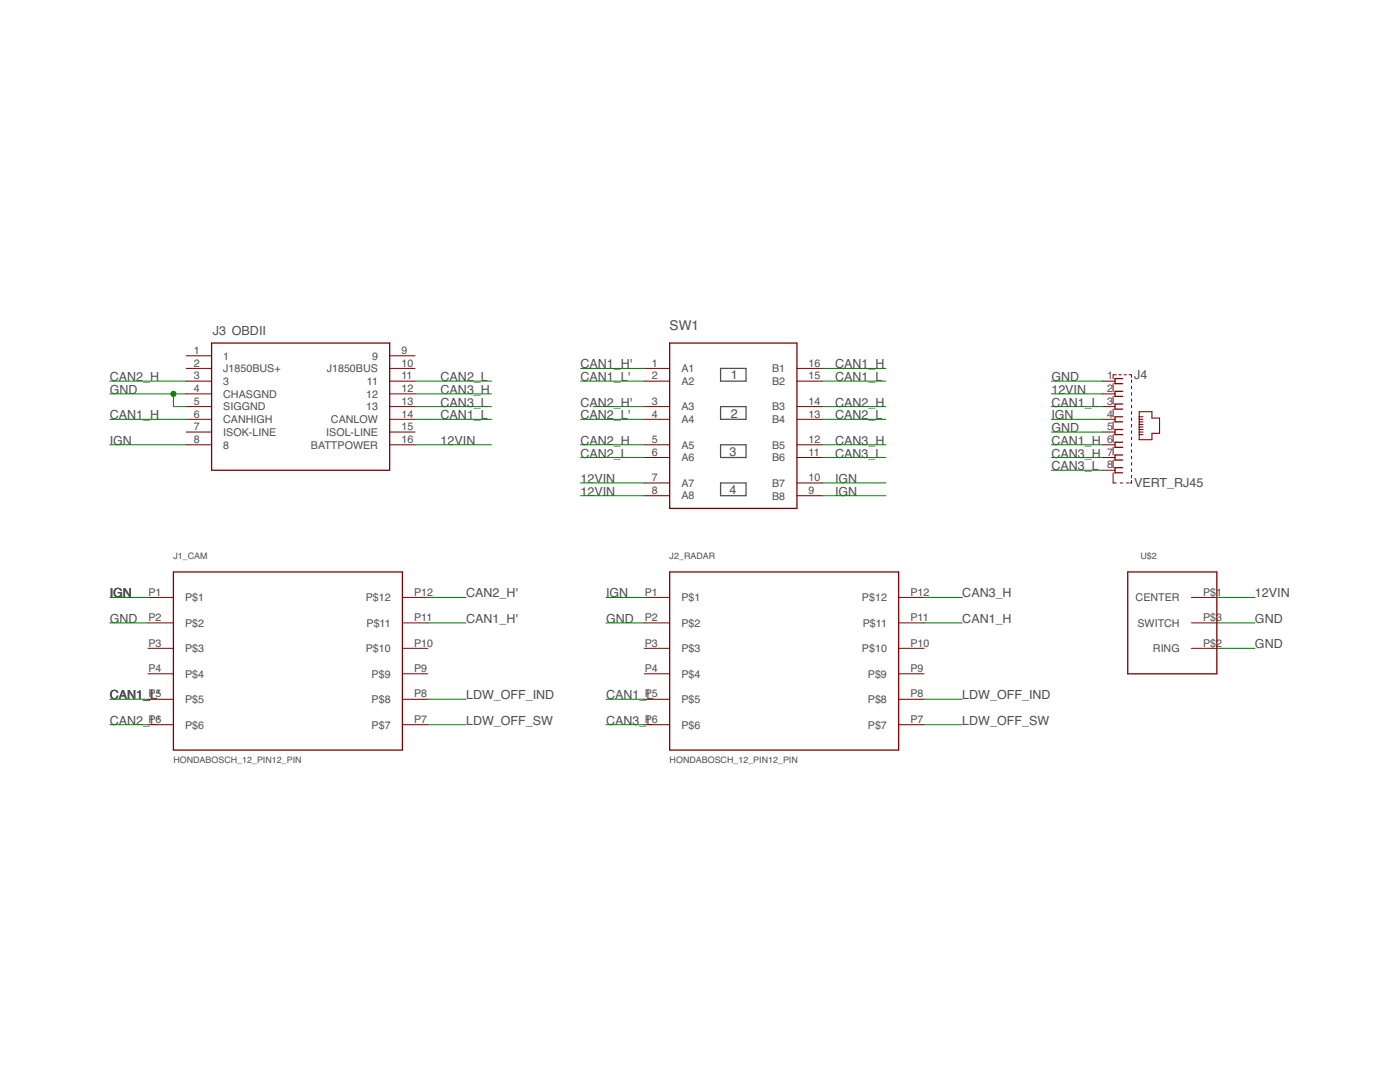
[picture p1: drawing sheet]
<?xml version="1.0" encoding="utf-8"?>
<!DOCTYPE eagle SYSTEM "eagle.dtd">
<eagle version="8.3.2">
<drawing>
<settings>
<setting alwaysvectorfont="no"/>
<setting keepoldvectorfont="yes"/>
<setting verticaltext="up"/>
</settings>
<grid distance="0.1" unitdist="inch" unit="inch" style="lines" multiple="1" display="no" altdistance="0.01" altunitdist="inch" altunit="inch"/>
<schematic xreflabel="%F%N/%S.%C%R" xrefpart="/%S.%C%R">
<libraries>
<library name="comma.ai">
<symbols>
<symbol name="OBDII">
<wire x1="-17.78" y1="12.7" x2="-17.78" y2="-12.7" width="0.254" layer="94"/>
<wire x1="-17.78" y1="-12.7" x2="17.78" y2="-12.7" width="0.254" layer="94"/>
<wire x1="17.78" y1="-12.7" x2="17.78" y2="12.7" width="0.254" layer="94"/>
<wire x1="17.78" y1="12.7" x2="-17.78" y2="12.7" width="0.254" layer="94"/>
<pin name="1" x="-22.86" y="10.16" length="middle"/>
<pin name="J1850BUS+" x="-22.86" y="7.62" length="middle"/>
<pin name="3" x="-22.86" y="5.08" length="middle"/>
<pin name="CHASGND" x="-22.86" y="2.54" length="middle"/>
<pin name="SIGGND" x="-22.86" y="0" length="middle"/>
<pin name="CANHIGH" x="-22.86" y="-2.54" length="middle"/>
<pin name="ISOK-LINE" x="-22.86" y="-5.08" length="middle"/>
<pin name="8" x="-22.86" y="-7.62" length="middle"/>
<pin name="9" x="22.86" y="10.16" length="middle" rot="R180"/>
<pin name="J1850BUS" x="22.86" y="7.62" length="middle" rot="R180"/>
<pin name="11" x="22.86" y="5.08" length="middle" rot="R180"/>
<pin name="12" x="22.86" y="2.54" length="middle" rot="R180"/>
<pin name="13" x="22.86" y="0" length="middle" rot="R180"/>
<pin name="CANLOW" x="22.86" y="-2.54" length="middle" rot="R180"/>
<pin name="ISOL-LINE" x="22.86" y="-5.08" length="middle" rot="R180"/>
<pin name="BATTPOWER" x="22.86" y="-7.62" length="middle" rot="R180"/>
<text x="-17.526" y="14.224" size="1.778" layer="95">&gt;NAME</text>
</symbol>
<symbol name="4XDPST">
<pin name="A1" x="-17.78" y="10.16" length="middle"/>
<pin name="A2" x="-17.78" y="7.62" length="middle"/>
<pin name="A3" x="-17.78" y="2.54" length="middle"/>
<pin name="A4" x="-17.78" y="0" length="middle"/>
<pin name="A5" x="-17.78" y="-5.08" length="middle"/>
<pin name="A6" x="-17.78" y="-7.62" length="middle"/>
<pin name="A7" x="-17.78" y="-12.7" length="middle"/>
<pin name="A8" x="-17.78" y="-15.24" length="middle"/>
<pin name="B1" x="17.78" y="10.16" length="middle" rot="R180"/>
<pin name="B2" x="17.78" y="7.62" length="middle" rot="R180"/>
<pin name="B3" x="17.78" y="2.54" length="middle" rot="R180"/>
<pin name="B4" x="17.78" y="0" length="middle" rot="R180"/>
<pin name="B5" x="17.78" y="-5.08" length="middle" rot="R180"/>
<pin name="B6" x="17.78" y="-7.62" length="middle" rot="R180"/>
<pin name="B7" x="17.78" y="-12.7" length="middle" rot="R180"/>
<pin name="B8" x="17.78" y="-15.24" length="middle" rot="R180"/>
<wire x1="-12.7" y1="-17.78" x2="-12.7" y2="15.24" width="0.254" layer="94"/>
<wire x1="-12.7" y1="15.24" x2="12.7" y2="15.24" width="0.254" layer="94"/>
<wire x1="12.7" y1="15.24" x2="12.7" y2="-17.78" width="0.254" layer="94"/>
<wire x1="12.7" y1="-17.78" x2="-12.7" y2="-17.78" width="0.254" layer="94"/>
<text x="-12.7" y="17.78" size="1.9304" layer="95">&gt;NAME</text>
<wire x1="-2.54" y1="10.16" x2="-2.54" y2="7.62" width="0.254" layer="97"/>
<wire x1="-2.54" y1="7.62" x2="2.54" y2="7.62" width="0.254" layer="97"/>
<wire x1="2.54" y1="7.62" x2="2.54" y2="10.16" width="0.254" layer="97"/>
<wire x1="2.54" y1="10.16" x2="-2.54" y2="10.16" width="0.254" layer="97"/>
<wire x1="-2.54" y1="2.54" x2="2.54" y2="2.54" width="0.254" layer="97"/>
<wire x1="2.54" y1="2.54" x2="2.54" y2="0" width="0.254" layer="97"/>
<wire x1="2.54" y1="0" x2="-2.54" y2="0" width="0.254" layer="97"/>
<wire x1="-2.54" y1="0" x2="-2.54" y2="2.54" width="0.254" layer="97"/>
<wire x1="-2.54" y1="-5.08" x2="2.54" y2="-5.08" width="0.254" layer="97"/>
<wire x1="2.54" y1="-5.08" x2="2.54" y2="-7.62" width="0.254" layer="97"/>
<wire x1="2.54" y1="-7.62" x2="-2.54" y2="-7.62" width="0.254" layer="97"/>
<wire x1="-2.54" y1="-7.62" x2="-2.54" y2="-5.08" width="0.254" layer="97"/>
<wire x1="-2.54" y1="-12.7" x2="-2.54" y2="-15.24" width="0.254" layer="97"/>
<wire x1="-2.54" y1="-15.24" x2="2.54" y2="-15.24" width="0.254" layer="97"/>
<wire x1="2.54" y1="-15.24" x2="2.54" y2="-12.7" width="0.254" layer="97"/>
<wire x1="2.54" y1="-12.7" x2="-2.54" y2="-12.7" width="0.254" layer="97"/>
<text x="-0.508" y="8.128" size="1.778" layer="97">1</text>
<text x="-0.508" y="0.254" size="1.778" layer="97">2</text>
<text x="-0.762" y="-7.366" size="1.778" layer="97">3</text>
<text x="-0.762" y="-14.986" size="1.778" layer="97">4</text>
</symbol>
<symbol name="JACK8SH">
<wire x1="1.524" y1="10.668" x2="0" y2="10.668" width="0.254" layer="94"/>
<wire x1="0" y1="10.668" x2="0" y2="9.652" width="0.254" layer="94"/>
<wire x1="0" y1="9.652" x2="1.524" y2="9.652" width="0.254" layer="94"/>
<wire x1="1.524" y1="8.128" x2="0" y2="8.128" width="0.254" layer="94"/>
<wire x1="0" y1="8.128" x2="0" y2="7.112" width="0.254" layer="94"/>
<wire x1="0" y1="7.112" x2="1.524" y2="7.112" width="0.254" layer="94"/>
<wire x1="1.524" y1="5.588" x2="0" y2="5.588" width="0.254" layer="94"/>
<wire x1="0" y1="5.588" x2="0" y2="4.572" width="0.254" layer="94"/>
<wire x1="0" y1="4.572" x2="1.524" y2="4.572" width="0.254" layer="94"/>
<wire x1="1.524" y1="3.048" x2="0" y2="3.048" width="0.254" layer="94"/>
<wire x1="0" y1="3.048" x2="0" y2="2.032" width="0.254" layer="94"/>
<wire x1="0" y1="2.032" x2="1.524" y2="2.032" width="0.254" layer="94"/>
<wire x1="1.524" y1="0.508" x2="0" y2="0.508" width="0.254" layer="94"/>
<wire x1="0" y1="0.508" x2="0" y2="-0.508" width="0.254" layer="94"/>
<wire x1="0" y1="-0.508" x2="1.524" y2="-0.508" width="0.254" layer="94"/>
<wire x1="1.524" y1="-2.032" x2="0" y2="-2.032" width="0.254" layer="94"/>
<wire x1="0" y1="-2.032" x2="0" y2="-3.048" width="0.254" layer="94"/>
<wire x1="0" y1="-3.048" x2="1.524" y2="-3.048" width="0.254" layer="94"/>
<wire x1="1.524" y1="-4.572" x2="0" y2="-4.572" width="0.254" layer="94"/>
<wire x1="0" y1="-4.572" x2="0" y2="-5.588" width="0.254" layer="94"/>
<wire x1="0" y1="-5.588" x2="1.524" y2="-5.588" width="0.254" layer="94"/>
<wire x1="1.524" y1="-7.112" x2="0" y2="-7.112" width="0.254" layer="94"/>
<wire x1="0" y1="-7.112" x2="0" y2="-8.128" width="0.254" layer="94"/>
<wire x1="0" y1="-8.128" x2="1.524" y2="-8.128" width="0.254" layer="94"/>
<wire x1="-0.381" y1="-10.16" x2="0.254" y2="-10.16" width="0.127" layer="94"/>
<wire x1="1.016" y1="-10.16" x2="1.524" y2="-10.16" width="0.127" layer="94"/>
<wire x1="2.286" y1="-10.16" x2="2.794" y2="-10.16" width="0.127" layer="94"/>
<wire x1="3.048" y1="-10.16" x2="3.302" y2="-10.16" width="0.127" layer="94"/>
<wire x1="3.302" y1="-10.16" x2="3.302" y2="-9.652" width="0.127" layer="94"/>
<wire x1="3.302" y1="9.906" x2="3.302" y2="10.414" width="0.127" layer="94"/>
<wire x1="3.302" y1="10.922" x2="3.302" y2="11.43" width="0.127" layer="94"/>
<wire x1="3.302" y1="11.43" x2="2.794" y2="11.43" width="0.127" layer="94"/>
<wire x1="2.286" y1="11.43" x2="1.778" y2="11.43" width="0.127" layer="94"/>
<wire x1="1.27" y1="11.43" x2="0.762" y2="11.43" width="0.127" layer="94"/>
<wire x1="0.254" y1="11.43" x2="-0.381" y2="11.43" width="0.127" layer="94"/>
<wire x1="-0.381" y1="11.43" x2="-0.381" y2="10.668" width="0.127" layer="94"/>
<wire x1="-0.381" y1="9.652" x2="-0.381" y2="8.128" width="0.127" layer="94"/>
<wire x1="-0.381" y1="7.112" x2="-0.381" y2="5.588" width="0.127" layer="94"/>
<wire x1="-0.381" y1="4.572" x2="-0.381" y2="3.048" width="0.127" layer="94"/>
<wire x1="-0.381" y1="2.032" x2="-0.381" y2="0.508" width="0.127" layer="94"/>
<wire x1="-0.381" y1="-0.508" x2="-0.381" y2="-2.032" width="0.127" layer="94"/>
<wire x1="-0.381" y1="-3.048" x2="-0.381" y2="-4.572" width="0.127" layer="94"/>
<wire x1="-0.381" y1="-5.588" x2="-0.381" y2="-7.112" width="0.127" layer="94"/>
<wire x1="-0.381" y1="-8.128" x2="-0.381" y2="-10.16" width="0.127" layer="94"/>
<wire x1="4.826" y1="4.064" x2="4.826" y2="3.048" width="0.1998" layer="94"/>
<wire x1="4.826" y1="3.048" x2="4.826" y2="2.54" width="0.1998" layer="94"/>
<wire x1="4.826" y1="2.54" x2="4.826" y2="2.032" width="0.1998" layer="94"/>
<wire x1="4.826" y1="2.032" x2="4.826" y2="1.524" width="0.1998" layer="94"/>
<wire x1="4.826" y1="1.524" x2="4.826" y2="1.016" width="0.1998" layer="94"/>
<wire x1="4.826" y1="1.016" x2="4.826" y2="0.508" width="0.1998" layer="94"/>
<wire x1="4.826" y1="0.508" x2="4.826" y2="0" width="0.1998" layer="94"/>
<wire x1="4.826" y1="0" x2="4.826" y2="-0.508" width="0.1998" layer="94"/>
<wire x1="4.826" y1="-0.508" x2="4.826" y2="-1.524" width="0.1998" layer="94"/>
<wire x1="4.826" y1="-1.524" x2="7.366" y2="-1.524" width="0.1998" layer="94"/>
<wire x1="7.366" y1="-1.524" x2="7.366" y2="-0.254" width="0.1998" layer="94"/>
<wire x1="7.366" y1="-0.254" x2="8.89" y2="-0.254" width="0.1998" layer="94"/>
<wire x1="8.89" y1="-0.254" x2="8.89" y2="2.794" width="0.1998" layer="94"/>
<wire x1="8.89" y1="2.794" x2="7.366" y2="2.794" width="0.1998" layer="94"/>
<wire x1="7.366" y1="2.794" x2="7.366" y2="4.064" width="0.1998" layer="94"/>
<wire x1="7.366" y1="4.064" x2="4.826" y2="4.064" width="0.1998" layer="94"/>
<wire x1="4.826" y1="3.048" x2="5.588" y2="3.048" width="0.1998" layer="94"/>
<wire x1="4.826" y1="2.54" x2="5.588" y2="2.54" width="0.1998" layer="94"/>
<wire x1="4.826" y1="2.032" x2="5.588" y2="2.032" width="0.1998" layer="94"/>
<wire x1="4.826" y1="1.524" x2="5.588" y2="1.524" width="0.1998" layer="94"/>
<wire x1="4.826" y1="1.016" x2="5.588" y2="1.016" width="0.1998" layer="94"/>
<wire x1="4.826" y1="0.508" x2="5.588" y2="0.508" width="0.1998" layer="94"/>
<wire x1="4.826" y1="0" x2="5.588" y2="0" width="0.1998" layer="94"/>
<wire x1="4.826" y1="-0.508" x2="5.588" y2="-0.508" width="0.1998" layer="94"/>
<wire x1="3.302" y1="8.636" x2="3.302" y2="9.144" width="0.127" layer="94"/>
<wire x1="3.302" y1="7.366" x2="3.302" y2="7.874" width="0.127" layer="94"/>
<wire x1="3.302" y1="6.096" x2="3.302" y2="6.604" width="0.127" layer="94"/>
<wire x1="3.302" y1="4.826" x2="3.302" y2="5.334" width="0.127" layer="94"/>
<wire x1="3.302" y1="3.556" x2="3.302" y2="4.064" width="0.127" layer="94"/>
<wire x1="3.302" y1="2.286" x2="3.302" y2="2.794" width="0.127" layer="94"/>
<wire x1="3.302" y1="1.016" x2="3.302" y2="1.524" width="0.127" layer="94"/>
<wire x1="3.302" y1="-0.254" x2="3.302" y2="0.254" width="0.127" layer="94"/>
<wire x1="3.302" y1="-1.524" x2="3.302" y2="-1.016" width="0.127" layer="94"/>
<wire x1="3.302" y1="-2.794" x2="3.302" y2="-2.286" width="0.127" layer="94"/>
<wire x1="3.302" y1="-4.064" x2="3.302" y2="-3.556" width="0.127" layer="94"/>
<wire x1="3.302" y1="-5.334" x2="3.302" y2="-4.826" width="0.127" layer="94"/>
<wire x1="3.302" y1="-6.604" x2="3.302" y2="-6.096" width="0.127" layer="94"/>
<wire x1="3.302" y1="-7.874" x2="3.302" y2="-7.366" width="0.127" layer="94"/>
<wire x1="3.302" y1="-9.144" x2="3.302" y2="-8.636" width="0.127" layer="94"/>
<text x="3.81" y="10.668" size="1.778" layer="95">&gt;NAME</text>
<text x="3.81" y="-10.922" size="1.778" layer="96">&gt;VALUE</text>
<pin name="1" x="-2.54" y="10.16" visible="pad" length="short" direction="pas" swaplevel="1"/>
<pin name="2" x="-2.54" y="7.62" visible="pad" length="short" direction="pas" swaplevel="1"/>
<pin name="3" x="-2.54" y="5.08" visible="pad" length="short" direction="pas" swaplevel="1"/>
<pin name="4" x="-2.54" y="2.54" visible="pad" length="short" direction="pas" swaplevel="1"/>
<pin name="5" x="-2.54" y="0" visible="pad" length="short" direction="pas" swaplevel="1"/>
<pin name="6" x="-2.54" y="-2.54" visible="pad" length="short" direction="pas" swaplevel="1"/>
<pin name="7" x="-2.54" y="-5.08" visible="pad" length="short" direction="pas" swaplevel="1"/>
<pin name="8" x="-2.54" y="-7.62" visible="pad" length="short" direction="pas" swaplevel="1"/>
</symbol>
</symbols>
<devicesets>
<deviceset name="OBDII">
<gates>
<gate name="G$1" symbol="OBDII" x="0" y="0"/>
</gates>
<devices>
<device name="MALE" package="OBDII">
<connects>
<connect gate="G$1" pin="1" pad="1"/>
<connect gate="G$1" pin="11" pad="11"/>
<connect gate="G$1" pin="12" pad="12"/>
<connect gate="G$1" pin="13" pad="13"/>
<connect gate="G$1" pin="3" pad="3"/>
<connect gate="G$1" pin="8" pad="8"/>
<connect gate="G$1" pin="9" pad="9"/>
<connect gate="G$1" pin="BATTPOWER" pad="16"/>
<connect gate="G$1" pin="CANHIGH" pad="6"/>
<connect gate="G$1" pin="CANLOW" pad="14"/>
<connect gate="G$1" pin="CHASGND" pad="4"/>
<connect gate="G$1" pin="ISOK-LINE" pad="7"/>
<connect gate="G$1" pin="ISOL-LINE" pad="15"/>
<connect gate="G$1" pin="J1850BUS" pad="10"/>
<connect gate="G$1" pin="J1850BUS+" pad="2"/>
<connect gate="G$1" pin="SIGGND" pad="5"/>
</connects>
<technologies>
<technology name=""/>
</technologies>
</device>
<device name="FEMALE" package="OBDII-FEMALE">
<connects>
<connect gate="G$1" pin="1" pad="1"/>
<connect gate="G$1" pin="11" pad="11"/>
<connect gate="G$1" pin="12" pad="12"/>
<connect gate="G$1" pin="13" pad="13"/>
<connect gate="G$1" pin="3" pad="3"/>
<connect gate="G$1" pin="8" pad="8"/>
<connect gate="G$1" pin="9" pad="9"/>
<connect gate="G$1" pin="BATTPOWER" pad="16"/>
<connect gate="G$1" pin="CANHIGH" pad="6"/>
<connect gate="G$1" pin="CANLOW" pad="14"/>
<connect gate="G$1" pin="CHASGND" pad="4"/>
<connect gate="G$1" pin="ISOK-LINE" pad="7"/>
<connect gate="G$1" pin="ISOL-LINE" pad="15"/>
<connect gate="G$1" pin="J1850BUS" pad="10"/>
<connect gate="G$1" pin="J1850BUS+" pad="2"/>
<connect gate="G$1" pin="SIGGND" pad="5"/>
</connects>
<technologies>
<technology name=""/>
</technologies>
</device>
</devices>
</deviceset>
<deviceset name="4XDPST" prefix="SW">
<gates>
<gate name="G$1" symbol="4XDPST" x="0" y="2.54"/>
</gates>
<devices>
<device name="SMT" package="4-DPST">
<connects>
<connect gate="G$1" pin="A1" pad="1"/>
<connect gate="G$1" pin="A2" pad="2"/>
<connect gate="G$1" pin="A3" pad="3"/>
<connect gate="G$1" pin="A4" pad="4"/>
<connect gate="G$1" pin="A5" pad="5"/>
<connect gate="G$1" pin="A6" pad="6"/>
<connect gate="G$1" pin="A7" pad="7"/>
<connect gate="G$1" pin="A8" pad="8"/>
<connect gate="G$1" pin="B1" pad="16"/>
<connect gate="G$1" pin="B2" pad="15"/>
<connect gate="G$1" pin="B3" pad="14"/>
<connect gate="G$1" pin="B4" pad="13"/>
<connect gate="G$1" pin="B5" pad="12"/>
<connect gate="G$1" pin="B6" pad="11"/>
<connect gate="G$1" pin="B7" pad="10"/>
<connect gate="G$1" pin="B8" pad="9"/>
</connects>
<technologies>
<technology name=""/>
</technologies>
</device>
</devices>
</deviceset>
<deviceset name="VERT_RJ45" prefix="J">
<gates>
<gate name="G$1" symbol="JACK8SH" x="0" y="0"/>
</gates>
<devices>
<device name="" package="GLX-S-88M">
<connects>
<connect gate="G$1" pin="1" pad="1"/>
<connect gate="G$1" pin="2" pad="2"/>
<connect gate="G$1" pin="3" pad="3"/>
<connect gate="G$1" pin="4" pad="4"/>
<connect gate="G$1" pin="5" pad="5"/>
<connect gate="G$1" pin="6" pad="6"/>
<connect gate="G$1" pin="7" pad="7"/>
<connect gate="G$1" pin="8" pad="8"/>
</connects>
<technologies>
<technology name="">
<attribute name="MF" value="" constant="no"/>
<attribute name="MPN" value="" constant="no"/>
<attribute name="OC_FARNELL" value="unknown" constant="no"/>
<attribute name="OC_NEWARK" value="unknown" constant="no"/>
</technology>
</technologies>
</device>
</devices>
</deviceset>
</devicesets>
</library>
<library name="Souers">
<symbols>
<symbol name="HONDABOSCH_12_PIN">
<wire x1="-22.86" y1="17.78" x2="22.86" y2="17.78" width="0.254" layer="94"/>
<wire x1="22.86" y1="17.78" x2="22.86" y2="-17.78" width="0.254" layer="94"/>
<wire x1="22.86" y1="-17.78" x2="-22.86" y2="-17.78" width="0.254" layer="94"/>
<wire x1="-22.86" y1="-17.78" x2="-22.86" y2="17.78" width="0.254" layer="94"/>
<pin name="P$1" x="-27.94" y="12.7" length="middle"/>
<pin name="P$2" x="-27.94" y="7.62" length="middle"/>
<pin name="P$3" x="-27.94" y="2.54" length="middle"/>
<pin name="P$4" x="-27.94" y="-2.54" length="middle"/>
<pin name="P$5" x="-27.94" y="-7.62" length="middle"/>
<pin name="P$6" x="-27.94" y="-12.7" length="middle"/>
<pin name="P$7" x="27.94" y="-12.7" length="middle" rot="R180"/>
<pin name="P$8" x="27.94" y="-7.62" length="middle" rot="R180"/>
<pin name="P$9" x="27.94" y="-2.54" length="middle" rot="R180"/>
<pin name="P$10" x="27.94" y="2.54" length="middle" rot="R180"/>
<pin name="P$11" x="27.94" y="7.62" length="middle" rot="R180"/>
<pin name="P$12" x="27.94" y="12.7" length="middle" rot="R180"/>
<text x="-22.86" y="20.32" size="1.27" layer="95">&gt;NAME</text>
<text x="-22.86" y="-20.32" size="1.27" layer="96">&gt;VALUE</text>
</symbol>
<symbol name="PJ-006A-SMT">
<pin name="CENTER" x="7.62" y="10.16" length="middle" direction="pwr" rot="R180"/>
<pin name="SWITCH" x="7.62" y="5.08" length="middle" direction="pwr" rot="R180"/>
<pin name="RING" x="7.62" y="0" length="middle" direction="pwr" rot="R180"/>
<wire x1="-10.16" y1="15.24" x2="-10.16" y2="-5.08" width="0.254" layer="94"/>
<wire x1="-10.16" y1="-5.08" x2="7.62" y2="-5.08" width="0.254" layer="94"/>
<wire x1="7.62" y1="-5.08" x2="7.62" y2="15.24" width="0.254" layer="94"/>
<wire x1="7.62" y1="15.24" x2="-10.16" y2="15.24" width="0.254" layer="94"/>
<text x="-7.62" y="17.78" size="1.27" layer="95">&gt;NAME</text>
</symbol>
</symbols>
<devicesets>
<deviceset name="HONDABOSCH_12_PIN">
<gates>
<gate name="G$1" symbol="HONDABOSCH_12_PIN" x="0" y="0"/>
</gates>
<devices>
<device name="12_PIN" package="HONDABOSCH_12_PIN">
<connects>
<connect gate="G$1" pin="P$1" pad="P1"/>
<connect gate="G$1" pin="P$10" pad="P10"/>
<connect gate="G$1" pin="P$11" pad="P11"/>
<connect gate="G$1" pin="P$12" pad="P12"/>
<connect gate="G$1" pin="P$2" pad="P2"/>
<connect gate="G$1" pin="P$3" pad="P3"/>
<connect gate="G$1" pin="P$4" pad="P4"/>
<connect gate="G$1" pin="P$5" pad="P5"/>
<connect gate="G$1" pin="P$6" pad="P6"/>
<connect gate="G$1" pin="P$7" pad="P7"/>
<connect gate="G$1" pin="P$8" pad="P8"/>
<connect gate="G$1" pin="P$9" pad="P9"/>
</connects>
<technologies>
<technology name=""/>
</technologies>
</device>
</devices>
</deviceset>
<deviceset name="PJ-006A-SMT">
<gates>
<gate name="G$1" symbol="PJ-006A-SMT" x="-2.54" y="-5.08"/>
</gates>
<devices>
<device name="" package="PJ-006A-SMT">
<connects>
<connect gate="G$1" pin="CENTER" pad="P$1"/>
<connect gate="G$1" pin="RING" pad="P$2"/>
<connect gate="G$1" pin="SWITCH" pad="P$3"/>
</connects>
<technologies>
<technology name=""/>
</technologies>
</device>
</devices>
</deviceset>
</devicesets>
</library>
</libraries>
<attributes>
</attributes>
<variantdefs>
</variantdefs>
<classes>
<class number="0" name="default" width="0" drill="0">
</class>
<class number="1" name="PWR" width="1.27" drill="0">
<clearance class="1" value="0.381"/>
</class>
<class number="2" name="diff_pair" width="0.4064" drill="0">
<clearance class="2" value="0.381"/>
</class>
</classes>
<parts>
<part name="J3" library="comma.ai" deviceset="OBDII" device="FEMALE"/>
<part name="SW1" library="comma.ai" deviceset="4XDPST" device="SMT"/>
<part name="J1_CAM" library="Souers" deviceset="HONDABOSCH_12_PIN" device="12_PIN"/>
<part name="J2_RADAR" library="Souers" deviceset="HONDABOSCH_12_PIN" device="12_PIN"/>
<part name="J4" library="comma.ai" deviceset="VERT_RJ45" device=""/>
<part name="U$2" library="Souers" deviceset="PJ-006A-SMT" device=""/>
</parts>
<sheets>
<sheet>
<plain>
<text x="59.944" y="100.584" size="1.778" layer="97">OBDII</text>
</plain>
<instances>
<instance part="J3" gate="G$1" x="73.66" y="86.36"/>
<instance part="SW1" gate="G$1" x="160.02" y="83.82"/>
<instance part="J1_CAM" gate="G$1" x="71.12" y="35.56"/>
<instance part="J2_RADAR" gate="G$1" x="170.18" y="35.56"/>
<instance part="J4" gate="G$1" x="236.22" y="81.28"/>
<instance part="U$2" gate="G$1" x="248.92" y="38.1"/>
</instances>
<busses>
</busses>
<nets>
<net name="CAN2_H" class="2">
<segment>
<wire x1="50.8" y1="91.44" x2="35.56" y2="91.44" width="0.1524" layer="91"/>
<label x="35.56" y="91.44" size="1.778" layer="95"/>
<pinref part="J3" gate="G$1" pin="3"/>
</segment>
<segment>
<pinref part="SW1" gate="G$1" pin="A5"/>
<wire x1="142.24" y1="78.74" x2="129.54" y2="78.74" width="0.1524" layer="91"/>
<label x="129.54" y="78.74" size="1.778" layer="95"/>
</segment>
<segment>
<pinref part="SW1" gate="G$1" pin="B3"/>
<wire x1="177.8" y1="86.36" x2="190.5" y2="86.36" width="0.1524" layer="91"/>
<label x="180.34" y="86.36" size="1.778" layer="95"/>
</segment>
</net>
<net name="CAN1_H" class="2">
<segment>
<wire x1="50.8" y1="83.82" x2="35.56" y2="83.82" width="0.1524" layer="91"/>
<label x="35.56" y="83.82" size="1.778" layer="95"/>
<pinref part="J3" gate="G$1" pin="CANHIGH"/>
</segment>
<segment>
<pinref part="J2_RADAR" gate="G$1" pin="P$11"/>
<wire x1="198.12" y1="43.18" x2="205.74" y2="43.18" width="0.1524" layer="91"/>
<label x="205.74" y="43.18" size="1.778" layer="95"/>
</segment>
<segment>
<pinref part="J4" gate="G$1" pin="6"/>
<wire x1="233.68" y1="78.74" x2="223.52" y2="78.74" width="0.1524" layer="91"/>
<label x="223.52" y="78.74" size="1.778" layer="95"/>
</segment>
<segment>
<pinref part="SW1" gate="G$1" pin="B1"/>
<wire x1="177.8" y1="93.98" x2="190.5" y2="93.98" width="0.1524" layer="91"/>
<label x="180.34" y="93.98" size="1.778" layer="95"/>
</segment>
</net>
<net name="CAN2_L" class="2">
<segment>
<wire x1="96.52" y1="91.44" x2="111.76" y2="91.44" width="0.1524" layer="91"/>
<label x="101.6" y="91.44" size="1.778" layer="95"/>
<pinref part="J3" gate="G$1" pin="11"/>
</segment>
<segment>
<pinref part="SW1" gate="G$1" pin="A6"/>
<wire x1="142.24" y1="76.2" x2="129.54" y2="76.2" width="0.1524" layer="91"/>
<label x="129.54" y="76.2" size="1.778" layer="95"/>
</segment>
<segment>
<pinref part="SW1" gate="G$1" pin="B4"/>
<wire x1="177.8" y1="83.82" x2="190.5" y2="83.82" width="0.1524" layer="91"/>
<label x="180.34" y="83.82" size="1.778" layer="95"/>
</segment>
</net>
<net name="GND" class="0">
<segment>
<wire x1="50.8" y1="88.9" x2="48.26" y2="88.9" width="0.1524" layer="91"/>
<label x="35.56" y="88.9" size="1.778" layer="95"/>
<pinref part="J3" gate="G$1" pin="CHASGND"/>
<pinref part="J3" gate="G$1" pin="SIGGND"/>
<wire x1="48.26" y1="88.9" x2="35.56" y2="88.9" width="0.1524" layer="91"/>
<wire x1="50.8" y1="86.36" x2="48.26" y2="86.36" width="0.1524" layer="91"/>
<wire x1="48.26" y1="86.36" x2="48.26" y2="88.9" width="0.1524" layer="91"/>
<junction x="48.26" y="88.9"/>
</segment>
<segment>
<pinref part="J2_RADAR" gate="G$1" pin="P$2"/>
<wire x1="142.24" y1="43.18" x2="134.62" y2="43.18" width="0.1524" layer="91"/>
<label x="134.62" y="43.18" size="1.778" layer="95"/>
</segment>
<segment>
<pinref part="J1_CAM" gate="G$1" pin="P$2"/>
<wire x1="43.18" y1="43.18" x2="35.56" y2="43.18" width="0.1524" layer="91"/>
<label x="35.56" y="43.18" size="1.778" layer="95"/>
</segment>
<segment>
<pinref part="J4" gate="G$1" pin="1"/>
<wire x1="233.68" y1="91.44" x2="223.52" y2="91.44" width="0.1524" layer="91"/>
<label x="223.52" y="91.44" size="1.778" layer="95"/>
</segment>
<segment>
<pinref part="J4" gate="G$1" pin="5"/>
<wire x1="233.68" y1="81.28" x2="223.52" y2="81.28" width="0.1524" layer="91"/>
<label x="223.52" y="81.28" size="1.778" layer="95"/>
</segment>
<segment>
<pinref part="U$2" gate="G$1" pin="SWITCH"/>
<wire x1="256.54" y1="43.18" x2="264.16" y2="43.18" width="0.1524" layer="91"/>
<label x="264.16" y="43.18" size="1.778" layer="95"/>
</segment>
<segment>
<pinref part="U$2" gate="G$1" pin="RING"/>
<wire x1="256.54" y1="38.1" x2="264.16" y2="38.1" width="0.1524" layer="91"/>
<label x="264.16" y="38.1" size="1.778" layer="95"/>
</segment>
</net>
<net name="CAN1_L" class="2">
<segment>
<wire x1="96.52" y1="83.82" x2="111.76" y2="83.82" width="0.1524" layer="91"/>
<label x="101.6" y="83.82" size="1.778" layer="95"/>
<pinref part="J3" gate="G$1" pin="CANLOW"/>
</segment>
<segment>
<pinref part="J2_RADAR" gate="G$1" pin="P$5"/>
<wire x1="142.24" y1="27.94" x2="134.62" y2="27.94" width="0.1524" layer="91"/>
<label x="134.62" y="27.94" size="1.778" layer="95"/>
</segment>
<segment>
<pinref part="J4" gate="G$1" pin="3"/>
<wire x1="233.68" y1="86.36" x2="223.52" y2="86.36" width="0.1524" layer="91"/>
<label x="223.52" y="86.36" size="1.778" layer="95"/>
</segment>
<segment>
<pinref part="SW1" gate="G$1" pin="B2"/>
<wire x1="177.8" y1="91.44" x2="190.5" y2="91.44" width="0.1524" layer="91"/>
<label x="180.34" y="91.44" size="1.778" layer="95"/>
</segment>
</net>
<net name="CAN3_L" class="2">
<segment>
<pinref part="J2_RADAR" gate="G$1" pin="P$6"/>
<wire x1="142.24" y1="22.86" x2="134.62" y2="22.86" width="0.1524" layer="91"/>
<label x="134.62" y="22.86" size="1.778" layer="95"/>
</segment>
<segment>
<pinref part="J4" gate="G$1" pin="8"/>
<wire x1="233.68" y1="73.66" x2="223.52" y2="73.66" width="0.1524" layer="91"/>
<label x="223.52" y="73.66" size="1.778" layer="95"/>
</segment>
<segment>
<pinref part="SW1" gate="G$1" pin="B6"/>
<wire x1="177.8" y1="76.2" x2="190.5" y2="76.2" width="0.1524" layer="91"/>
<label x="180.34" y="76.2" size="1.778" layer="95"/>
</segment>
<segment>
<wire x1="96.52" y1="86.36" x2="111.76" y2="86.36" width="0.1524" layer="91"/>
<label x="101.6" y="86.36" size="1.778" layer="95"/>
<pinref part="J3" gate="G$1" pin="13"/>
</segment>
</net>
<net name="CAN3_H" class="2">
<segment>
<pinref part="J2_RADAR" gate="G$1" pin="P$12"/>
<wire x1="198.12" y1="48.26" x2="205.74" y2="48.26" width="0.1524" layer="91"/>
<label x="205.74" y="48.26" size="1.778" layer="95"/>
</segment>
<segment>
<pinref part="J4" gate="G$1" pin="7"/>
<wire x1="233.68" y1="76.2" x2="223.52" y2="76.2" width="0.1524" layer="91"/>
<label x="223.52" y="76.2" size="1.778" layer="95"/>
</segment>
<segment>
<pinref part="SW1" gate="G$1" pin="B5"/>
<wire x1="177.8" y1="78.74" x2="190.5" y2="78.74" width="0.1524" layer="91"/>
<label x="180.34" y="78.74" size="1.778" layer="95"/>
</segment>
<segment>
<wire x1="96.52" y1="88.9" x2="111.76" y2="88.9" width="0.1524" layer="91"/>
<label x="101.6" y="88.9" size="1.778" layer="95"/>
<pinref part="J3" gate="G$1" pin="12"/>
</segment>
</net>
<net name="IGN" class="1">
<segment>
<pinref part="J2_RADAR" gate="G$1" pin="P$1"/>
<wire x1="142.24" y1="48.26" x2="134.62" y2="48.26" width="0.1524" layer="91"/>
<label x="134.62" y="48.26" size="1.778" layer="95"/>
</segment>
<segment>
<pinref part="SW1" gate="G$1" pin="B7"/>
<wire x1="177.8" y1="71.12" x2="190.5" y2="71.12" width="0.1524" layer="91"/>
<label x="180.34" y="71.12" size="1.778" layer="95"/>
</segment>
<segment>
<pinref part="SW1" gate="G$1" pin="B8"/>
<wire x1="177.8" y1="68.58" x2="190.5" y2="68.58" width="0.1524" layer="91"/>
<label x="180.34" y="68.58" size="1.778" layer="95"/>
</segment>
<segment>
<pinref part="J3" gate="G$1" pin="8"/>
<wire x1="50.8" y1="78.74" x2="35.56" y2="78.74" width="0.1524" layer="91"/>
<label x="35.56" y="78.74" size="1.778" layer="95"/>
</segment>
<segment>
<pinref part="J4" gate="G$1" pin="4"/>
<wire x1="233.68" y1="83.82" x2="223.52" y2="83.82" width="0.1524" layer="91"/>
<label x="223.52" y="83.82" size="1.778" layer="95"/>
</segment>
<segment>
<pinref part="J1_CAM" gate="G$1" pin="P$1"/>
<wire x1="43.18" y1="48.26" x2="35.56" y2="48.26" width="0.1524" layer="91"/>
<label x="35.56" y="48.26" size="1.778" layer="95"/>
<label x="35.56" y="48.26" size="1.778" layer="95"/>
<label x="35.56" y="48.26" size="1.778" layer="95"/>
</segment>
</net>
<net name="LDW_OFF_SW" class="0">
<segment>
<pinref part="J1_CAM" gate="G$1" pin="P$7"/>
<wire x1="99.06" y1="22.86" x2="106.68" y2="22.86" width="0.1524" layer="91"/>
<label x="106.68" y="22.86" size="1.778" layer="95"/>
</segment>
<segment>
<pinref part="J2_RADAR" gate="G$1" pin="P$7"/>
<wire x1="198.12" y1="22.86" x2="205.74" y2="22.86" width="0.1524" layer="91"/>
<label x="205.74" y="22.86" size="1.778" layer="95"/>
</segment>
</net>
<net name="LDW_OFF_IND" class="0">
<segment>
<pinref part="J1_CAM" gate="G$1" pin="P$8"/>
<wire x1="99.06" y1="27.94" x2="106.68" y2="27.94" width="0.1524" layer="91"/>
<label x="106.68" y="27.94" size="1.778" layer="95"/>
</segment>
<segment>
<pinref part="J2_RADAR" gate="G$1" pin="P$8"/>
<wire x1="198.12" y1="27.94" x2="205.74" y2="27.94" width="0.1524" layer="91"/>
<label x="205.74" y="27.94" size="1.778" layer="95"/>
</segment>
</net>
<net name="12VIN" class="1">
<segment>
<wire x1="96.52" y1="78.74" x2="111.76" y2="78.74" width="0.1524" layer="91"/>
<label x="101.6" y="78.74" size="1.778" layer="95"/>
<pinref part="J3" gate="G$1" pin="BATTPOWER"/>
</segment>
<segment>
<pinref part="SW1" gate="G$1" pin="A7"/>
<wire x1="142.24" y1="71.12" x2="129.54" y2="71.12" width="0.1524" layer="91"/>
<label x="129.54" y="71.12" size="1.778" layer="95"/>
</segment>
<segment>
<pinref part="SW1" gate="G$1" pin="A8"/>
<wire x1="142.24" y1="68.58" x2="129.54" y2="68.58" width="0.1524" layer="91"/>
<label x="129.54" y="68.58" size="1.778" layer="95"/>
</segment>
<segment>
<pinref part="J4" gate="G$1" pin="2"/>
<wire x1="233.68" y1="88.9" x2="223.52" y2="88.9" width="0.1524" layer="91"/>
<label x="223.52" y="88.9" size="1.778" layer="95"/>
</segment>
<segment>
<pinref part="U$2" gate="G$1" pin="CENTER"/>
<wire x1="256.54" y1="48.26" x2="264.16" y2="48.26" width="0.1524" layer="91"/>
<label x="264.16" y="48.26" size="1.778" layer="95"/>
</segment>
</net>
<net name="CAN1_H'" class="2">
<segment>
<pinref part="J1_CAM" gate="G$1" pin="P$11"/>
<wire x1="99.06" y1="43.18" x2="106.68" y2="43.18" width="0.1524" layer="91"/>
<label x="106.68" y="43.18" size="1.778" layer="95"/>
</segment>
<segment>
<pinref part="SW1" gate="G$1" pin="A1"/>
<wire x1="142.24" y1="93.98" x2="129.54" y2="93.98" width="0.1524" layer="91"/>
<label x="129.54" y="93.98" size="1.778" layer="95"/>
</segment>
</net>
<net name="CAN1_L'" class="2">
<segment>
<pinref part="J1_CAM" gate="G$1" pin="P$5"/>
<wire x1="43.18" y1="27.94" x2="35.56" y2="27.94" width="0.1524" layer="91"/>
<label x="35.56" y="27.94" size="1.778" layer="95"/>
<label x="35.56" y="27.94" size="1.778" layer="95"/>
<label x="35.56" y="27.94" size="1.778" layer="95"/>
</segment>
<segment>
<pinref part="SW1" gate="G$1" pin="A2"/>
<wire x1="142.24" y1="91.44" x2="129.54" y2="91.44" width="0.1524" layer="91"/>
<label x="129.54" y="91.44" size="1.778" layer="95"/>
</segment>
</net>
<net name="CAN2_H'" class="2">
<segment>
<pinref part="J1_CAM" gate="G$1" pin="P$12"/>
<wire x1="99.06" y1="48.26" x2="106.68" y2="48.26" width="0.1524" layer="91"/>
<label x="106.68" y="48.26" size="1.778" layer="95"/>
</segment>
<segment>
<pinref part="SW1" gate="G$1" pin="A3"/>
<wire x1="142.24" y1="86.36" x2="132.08" y2="86.36" width="0.1524" layer="91"/>
<label x="129.54" y="86.36" size="1.778" layer="95"/>
</segment>
</net>
<net name="CAN2_L'" class="2">
<segment>
<pinref part="J1_CAM" gate="G$1" pin="P$6"/>
<wire x1="43.18" y1="22.86" x2="35.56" y2="22.86" width="0.1524" layer="91"/>
<label x="35.56" y="22.86" size="1.778" layer="95"/>
</segment>
<segment>
<pinref part="SW1" gate="G$1" pin="A4"/>
<wire x1="142.24" y1="83.82" x2="129.54" y2="83.82" width="0.1524" layer="91"/>
<label x="129.54" y="83.82" size="1.778" layer="95"/>
</segment>
</net>
</nets>
</sheet>
</sheets>
<errors>
<approved hash="104,1,256.54,48.26,U$2,CENTER,12VIN,,,"/>
<approved hash="104,1,256.54,43.18,U$2,SWITCH,GND,,,"/>
<approved hash="104,1,256.54,38.1,U$2,RING,GND,,,"/>
</errors>
</schematic>
</drawing>
</eagle>
